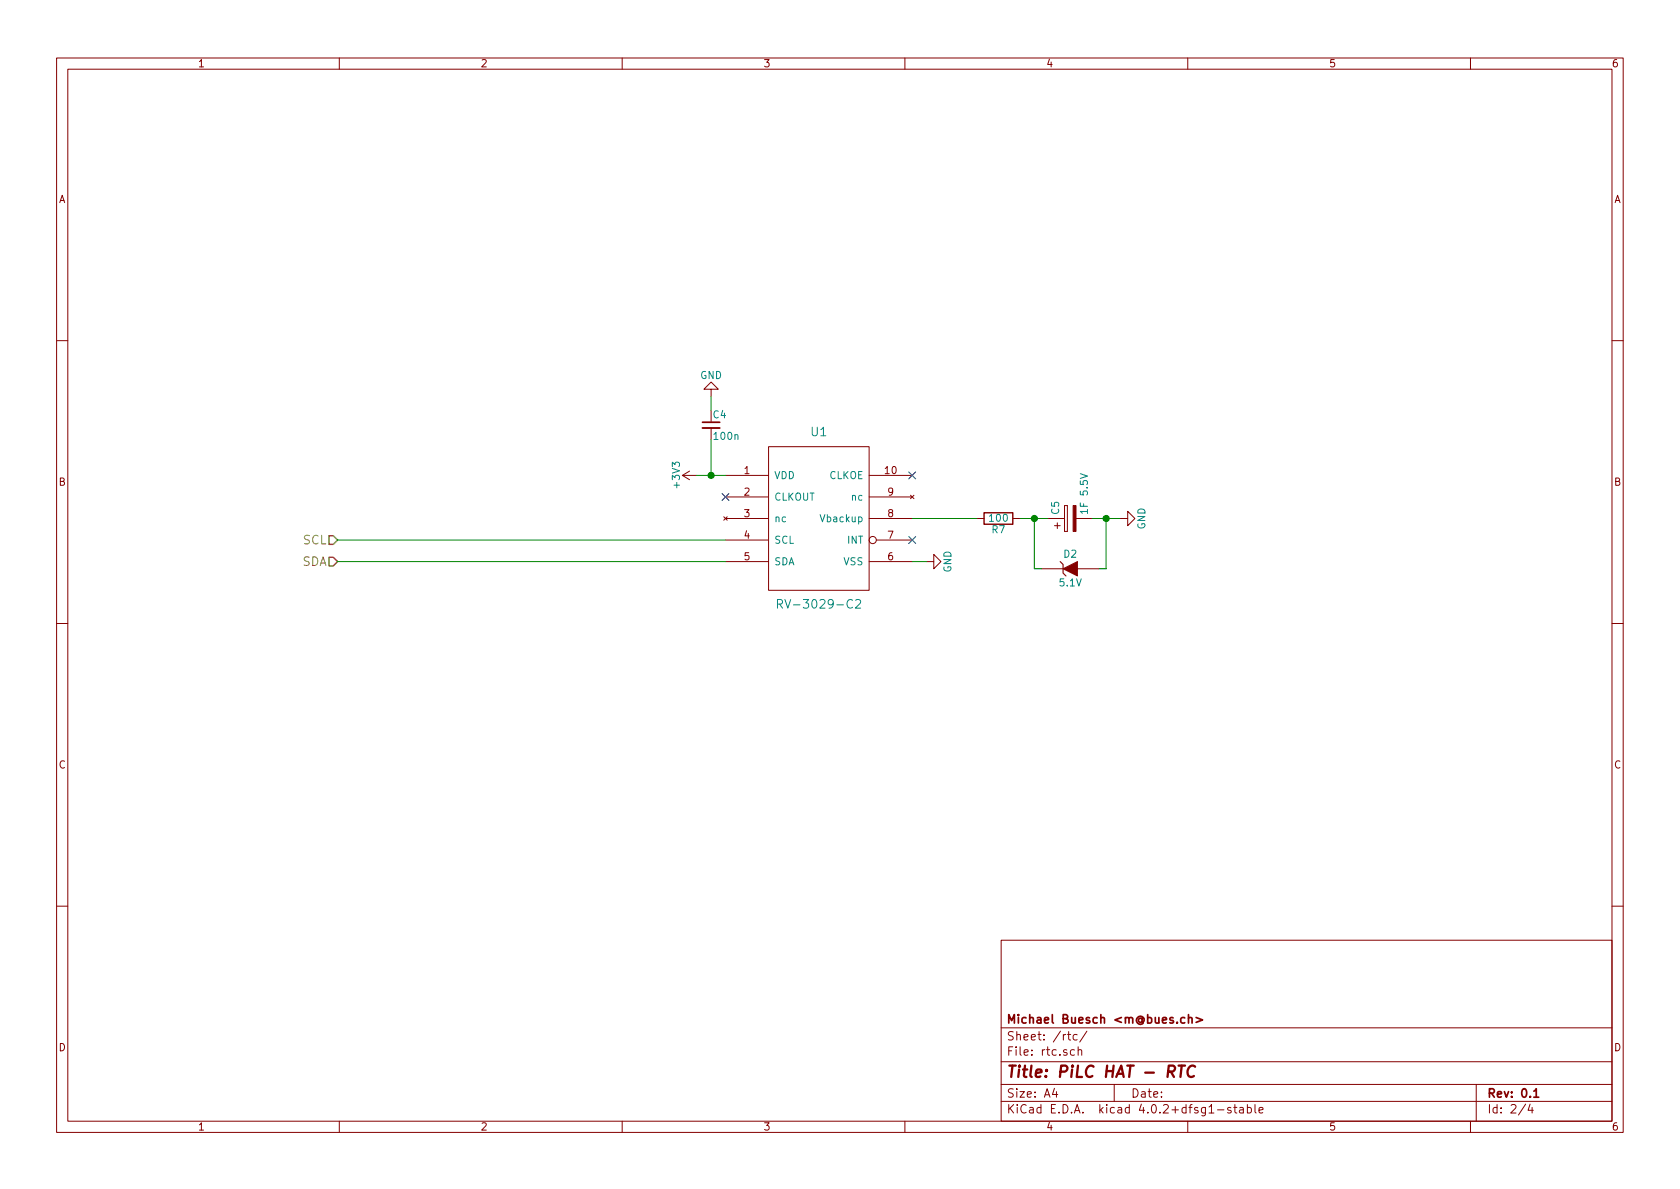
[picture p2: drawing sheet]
EESchema Schematic File Version 2
LIBS:power
LIBS:device
LIBS:transistors
LIBS:conn
LIBS:linear
LIBS:regul
LIBS:74xx
LIBS:cmos4000
LIBS:adc-dac
LIBS:memory
LIBS:xilinx
LIBS:microcontrollers
LIBS:dsp
LIBS:microchip
LIBS:analog_switches
LIBS:motorola
LIBS:texas
LIBS:intel
LIBS:audio
LIBS:interface
LIBS:digital-audio
LIBS:philips
LIBS:display
LIBS:cypress
LIBS:siliconi
LIBS:opto
LIBS:atmel
LIBS:contrib
LIBS:valves
LIBS:max485
LIBS:rv3029c2
LIBS:pilc-cache
EELAYER 25 0
EELAYER END
$Descr A4 11693 8268
encoding utf-8
Sheet 2 4
Title "PiLC HAT - RTC"
Date ""
Rev "0.1"
Comp "Michael Buesch <m@bues.ch>"
Comment1 ""
Comment2 ""
Comment3 ""
Comment4 ""
$EndDescr
$Comp
L RV-3029-C2 U1
U 1 1
P 5700 3600
F 0 "U1" H 5700 4200 60  0000 C CNN
F 1 "RV-3029-C2" H 5700 3000 60  0000 C CNN
F 2 "" H 5700 3150 60  0000 C CNN
F 3 "" H 5700 3150 60  0000 C CNN
	1    5700 3600
	1    0    0    -1  
$EndComp
NoConn ~ 5050 3450
$Comp
L +3V3 #PWR28
U 1 1
P 4850 3300
F 0 "#PWR28" H 4850 3150 50  0001 C CNN
F 1 "+3V3" H 4850 3440 50  0000 C CNN
F 2 "" H 4850 3300 60  0000 C CNN
F 3 "" H 4850 3300 60  0000 C CNN
	1    4850 3300
	0    -1   -1   0   
$EndComp
$Comp
L GND #PWR30
U 1 1
P 6450 3900
F 0 "#PWR30" H 6450 3650 50  0001 C CNN
F 1 "GND" H 6450 3750 50  0000 C CNN
F 2 "" H 6450 3900 60  0000 C CNN
F 3 "" H 6450 3900 60  0000 C CNN
	1    6450 3900
	0    -1   -1   0   
$EndComp
Wire Wire Line
	6350 3900 6450 3900
Wire Wire Line
	4850 3300 5050 3300
NoConn ~ 6350 3750
NoConn ~ 6350 3300
$Comp
L R R7
U 1 1
P 6950 3600
F 0 "R7" V 7030 3600 50  0000 C CNN
F 1 "100" V 6950 3600 50  0000 C CNN
F 2 "" V 6880 3600 30  0000 C CNN
F 3 "" H 6950 3600 30  0000 C CNN
	1    6950 3600
	0    1    1    0   
$EndComp
Wire Wire Line
	7100 3600 7300 3600
Wire Wire Line
	6350 3600 6800 3600
$Comp
L ZENER D2
U 1 1
P 7450 3950
F 0 "D2" H 7450 4050 50  0000 C CNN
F 1 "5.1V" H 7450 3850 50  0000 C CNN
F 2 "" H 7450 3950 60  0000 C CNN
F 3 "" H 7450 3950 60  0000 C CNN
	1    7450 3950
	1    0    0    -1  
$EndComp
$Comp
L CP C5
U 1 1
P 7450 3600
F 0 "C5" H 7475 3700 50  0000 L CNN
F 1 "1F 5.5V" H 7475 3500 50  0000 L CNN
F 2 "" H 7488 3450 30  0000 C CNN
F 3 "" H 7450 3600 60  0000 C CNN
	1    7450 3600
	0    -1   -1   0   
$EndComp
Wire Wire Line
	7200 3600 7200 3950
Wire Wire Line
	7200 3950 7250 3950
Connection ~ 7200 3600
Wire Wire Line
	7650 3950 7700 3950
Wire Wire Line
	7700 3950 7700 3600
Wire Wire Line
	7600 3600 7800 3600
$Comp
L GND #PWR31
U 1 1
P 7800 3600
F 0 "#PWR31" H 7800 3350 50  0001 C CNN
F 1 "GND" H 7800 3450 50  0000 C CNN
F 2 "" H 7800 3600 60  0000 C CNN
F 3 "" H 7800 3600 60  0000 C CNN
	1    7800 3600
	0    -1   -1   0   
$EndComp
Connection ~ 7700 3600
Text HLabel 2350 3750 0    60   Input ~ 0
SCL
Text HLabel 2350 3900 0    60   Input ~ 0
SDA
Wire Wire Line
	2350 3750 5050 3750
Wire Wire Line
	2350 3900 5050 3900
$Comp
L C_Small C4
U 1 1
P 4950 2950
F 0 "C4" H 4960 3020 50  0000 L CNN
F 1 "100n" H 4960 2870 50  0000 L CNN
F 2 "" H 4950 2950 50  0000 C CNN
F 3 "" H 4950 2950 50  0000 C CNN
	1    4950 2950
	1    0    0    -1  
$EndComp
Wire Wire Line
	4950 3050 4950 3300
Connection ~ 4950 3300
$Comp
L GND #PWR29
U 1 1
P 4950 2750
F 0 "#PWR29" H 4950 2500 50  0001 C CNN
F 1 "GND" H 4950 2600 50  0000 C CNN
F 2 "" H 4950 2750 50  0000 C CNN
F 3 "" H 4950 2750 50  0000 C CNN
	1    4950 2750
	-1   0    0    1   
$EndComp
Wire Wire Line
	4950 2750 4950 2850
$EndSCHEMATC
